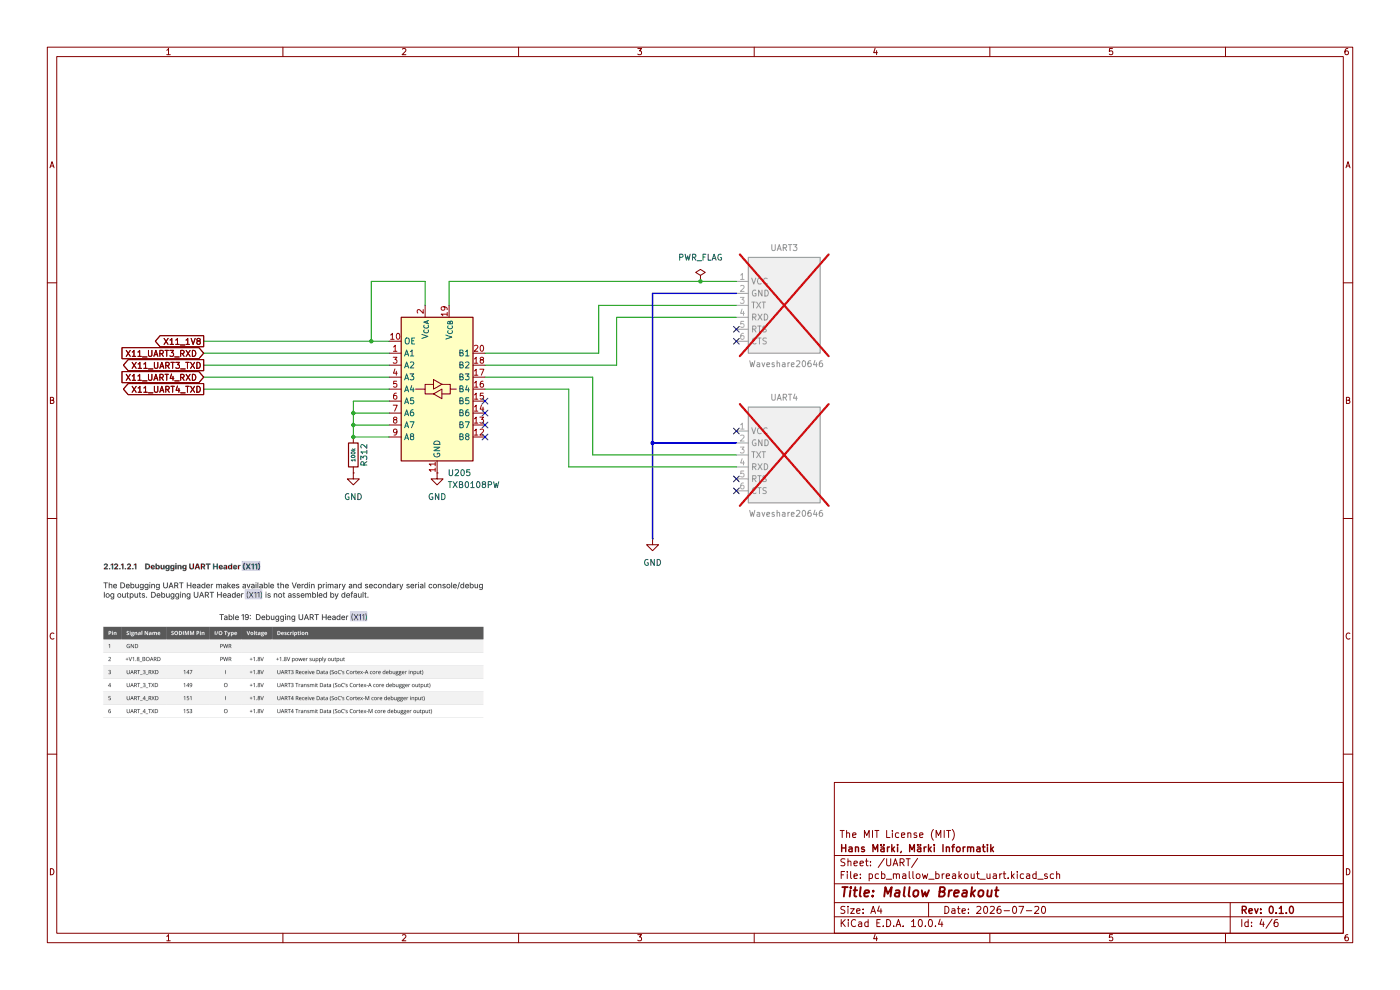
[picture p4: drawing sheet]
(kicad_sch
 (version 20260306)
 (generator "eeschema")
 (generator_version "10.0")
 (paper "A4")
 (title_block
  (title "Mallow Breakout")
  (date "2026-07-20")
  (rev "0.1.0")
  (company "Hans Märki, Märki Informatik")
  (comment 1 "The MIT License (MIT)"))
 (lib_symbols
  (symbol "00_project_library:Waveshare20646" (exclude_from_sim no) (in_bom yes) (on_board yes)
   (in_pos_files yes)
   (duplicate_pin_numbers_are_jumpers no)
   (property "Reference" "U" (at -0.254 13.97 0) (show_name no) (do_not_autoplace no) (effects (font (size 1.27 1.27))))
   (property "Value" "Waveshare20646" (at 0.762 11.938 0) (show_name no) (do_not_autoplace no) (effects (font (size 1.27 1.27))))
   (property "Footprint" "00_project_library:Waveshare20646" (at -20.32 -19.05 0) (show_name no) (do_not_autoplace no) (hide yes) (effects (font (size 1.27 1.27))))
   (property "Datasheet" "https://www.waveshare.com/product/ft232-usb-uart-board-type-c.htm" (at -20.32 -25.4 0) (show_name no) (do_not_autoplace no) (hide yes) (effects (font (size 1.27 1.27))))
   (property "Description" "FT232 USB UART Board (Type C), USB To UART (TTL) Communication Module, USB-C Connector" (at -19.05 -22.86 0) (show_name no) (do_not_autoplace no) (hide yes) (effects (font (size 1.27 1.27))))
   (symbol "Waveshare20646_0_1"
    (rectangle (start -7.62 10.16) (end 7.62 -10.16) (stroke (width 0.254) (type default)) (fill (type background))))
   (symbol "Waveshare20646_1_1"
    (pin power_in line (at -10.16 5.08 0) (length 2.54) (name "VCC" (effects (font (size 1.27 1.27)))) (number "1" (effects (font (size 1.27 1.27)))))
    (pin power_in line (at -10.16 2.54 0) (length 2.54) (name "GND" (effects (font (size 1.27 1.27)))) (number "2" (effects (font (size 1.27 1.27)))))
    (pin output line (at -10.16 0 0) (length 2.54) (name "TXT" (effects (font (size 1.27 1.27)))) (number "3" (effects (font (size 1.27 1.27)))))
    (pin input line (at -10.16 -2.54 0) (length 2.54) (name "RXD" (effects (font (size 1.27 1.27)))) (number "4" (effects (font (size 1.27 1.27)))))
    (pin output line (at -10.16 -5.08 0) (length 2.54) (name "RTS" (effects (font (size 1.27 1.27)))) (number "5" (effects (font (size 1.27 1.27)))))
    (pin input line (at -10.16 -7.62 0) (length 2.54) (name "CTS" (effects (font (size 1.27 1.27)))) (number "6" (effects (font (size 1.27 1.27))))))
   (embedded_fonts no))
  (symbol "Device:R"
   (pin_numbers (hide yes))
   (pin_names
    (offset 0)) (exclude_from_sim no) (in_bom yes) (on_board yes)
   (in_pos_files yes)
   (duplicate_pin_numbers_are_jumpers no)
   (property "Reference" "R" (at 2.032 0 90) (show_name no) (do_not_autoplace no) (effects (font (size 1.27 1.27))))
   (property "Value" "R" (at 0 0 90) (show_name no) (do_not_autoplace no) (effects (font (size 1.27 1.27))))
   (property "Footprint" "" (at -1.778 0 90) (show_name no) (do_not_autoplace no) (hide yes) (effects (font (size 1.27 1.27))))
   (property "Datasheet" "" (at 0 0 0) (show_name no) (do_not_autoplace no) (hide yes) (effects (font (size 1.27 1.27))))
   (property "Description" "Resistor" (at 0 0 0) (show_name no) (do_not_autoplace no) (hide yes) (effects (font (size 1.27 1.27))))
   (symbol "R_0_1"
    (rectangle (start -1.016 -2.54) (end 1.016 2.54) (stroke (width 0.254) (type default)) (fill (type none))))
   (symbol "R_1_1"
    (pin passive line (at 0 3.81 270) (length 1.27) (name "" (effects (font (size 1.27 1.27)))) (number "1" (effects (font (size 1.27 1.27)))))
    (pin passive line (at 0 -3.81 90) (length 1.27) (name "" (effects (font (size 1.27 1.27)))) (number "2" (effects (font (size 1.27 1.27))))))
   (embedded_fonts no))
  (symbol "Logic_LevelTranslator:TXB0108PW" (exclude_from_sim no) (in_bom yes) (on_board yes)
   (in_pos_files yes)
   (duplicate_pin_numbers_are_jumpers no)
   (property "Reference" "U" (at -6.35 16.51 0) (show_name no) (do_not_autoplace no) (effects (font (size 1.27 1.27))))
   (property "Value" "TXB0108PW" (at 3.81 16.51 0) (show_name no) (do_not_autoplace no) (effects (font (size 1.27 1.27)) (justify left)))
   (property "Footprint" "Package_SO:TSSOP-20_4.4x6.5mm_P0.65mm" (at 0 -19.05 0) (show_name no) (do_not_autoplace no) (hide yes) (effects (font (size 1.27 1.27))))
   (property "Datasheet" "http://www.ti.com/lit/ds/symlink/txb0108.pdf" (at 0 -2.54 0) (show_name no) (do_not_autoplace no) (hide yes) (effects (font (size 1.27 1.27))))
   (property "Description" "8-Bit Bidirectional Voltage-Level Translator, Auto Direction Sensing and ±15-kV ESD Protection, 1.2 - 3.6V APort, 1.65 - 5.5V BPort, TSSOP-20" (at 0 0 0) (show_name no) (do_not_autoplace no) (hide yes) (effects (font (size 1.27 1.27))))
   (symbol "TXB0108PW_0_1"
    (rectangle (start -7.62 15.24) (end 7.62 -15.24) (stroke (width 0.254) (type default)) (fill (type background)))
    (polyline (pts (xy -2.54 0) (xy -2.54 1.016) (xy -0.762 1.016)) (stroke (width 0) (type default)) (fill (type none)))
    (polyline (pts (xy -0.762 -1.016) (xy -2.54 -1.016) (xy -2.54 0) (xy -4.572 0)) (stroke (width 0) (type default)) (fill (type none)))
    (polyline (pts (xy -0.762 -1.016) (xy 1.016 0) (xy 1.016 -2.032) (xy -0.762 -1.016)) (stroke (width 0) (type default)) (fill (type none)))
    (polyline (pts (xy 1.016 1.016) (xy -0.762 0) (xy -0.762 2.032) (xy 1.016 1.016)) (stroke (width 0) (type default)) (fill (type none)))
    (polyline (pts (xy 1.016 1.016) (xy 2.794 1.016) (xy 2.794 0) (xy 4.064 0)) (stroke (width 0) (type default)) (fill (type none)))
    (polyline (pts (xy 2.794 0) (xy 2.794 -1.016) (xy 1.016 -1.016)) (stroke (width 0) (type default)) (fill (type none))))
   (symbol "TXB0108PW_1_1"
    (pin bidirectional line (at -10.16 7.62 0) (length 2.54) (name "A1" (effects (font (size 1.27 1.27)))) (number "1" (effects (font (size 1.27 1.27)))))
    (pin power_in line (at -2.54 17.78 270) (length 2.54) (name "V_{CCA}" (effects (font (size 1.27 1.27)))) (number "2" (effects (font (size 1.27 1.27)))))
    (pin bidirectional line (at -10.16 5.08 0) (length 2.54) (name "A2" (effects (font (size 1.27 1.27)))) (number "3" (effects (font (size 1.27 1.27)))))
    (pin bidirectional line (at -10.16 2.54 0) (length 2.54) (name "A3" (effects (font (size 1.27 1.27)))) (number "4" (effects (font (size 1.27 1.27)))))
    (pin bidirectional line (at -10.16 0 0) (length 2.54) (name "A4" (effects (font (size 1.27 1.27)))) (number "5" (effects (font (size 1.27 1.27)))))
    (pin bidirectional line (at -10.16 -2.54 0) (length 2.54) (name "A5" (effects (font (size 1.27 1.27)))) (number "6" (effects (font (size 1.27 1.27)))))
    (pin bidirectional line (at -10.16 -5.08 0) (length 2.54) (name "A6" (effects (font (size 1.27 1.27)))) (number "7" (effects (font (size 1.27 1.27)))))
    (pin bidirectional line (at -10.16 -7.62 0) (length 2.54) (name "A7" (effects (font (size 1.27 1.27)))) (number "8" (effects (font (size 1.27 1.27)))))
    (pin bidirectional line (at -10.16 -10.16 0) (length 2.54) (name "A8" (effects (font (size 1.27 1.27)))) (number "9" (effects (font (size 1.27 1.27)))))
    (pin input line (at -10.16 10.16 0) (length 2.54) (name "OE" (effects (font (size 1.27 1.27)))) (number "10" (effects (font (size 1.27 1.27)))))
    (pin power_in line (at 0 -17.78 90) (length 2.54) (name "GND" (effects (font (size 1.27 1.27)))) (number "11" (effects (font (size 1.27 1.27)))))
    (pin bidirectional line (at 10.16 -10.16 180) (length 2.54) (name "B8" (effects (font (size 1.27 1.27)))) (number "12" (effects (font (size 1.27 1.27)))))
    (pin bidirectional line (at 10.16 -7.62 180) (length 2.54) (name "B7" (effects (font (size 1.27 1.27)))) (number "13" (effects (font (size 1.27 1.27)))))
    (pin bidirectional line (at 10.16 -5.08 180) (length 2.54) (name "B6" (effects (font (size 1.27 1.27)))) (number "14" (effects (font (size 1.27 1.27)))))
    (pin bidirectional line (at 10.16 -2.54 180) (length 2.54) (name "B5" (effects (font (size 1.27 1.27)))) (number "15" (effects (font (size 1.27 1.27)))))
    (pin bidirectional line (at 10.16 0 180) (length 2.54) (name "B4" (effects (font (size 1.27 1.27)))) (number "16" (effects (font (size 1.27 1.27)))))
    (pin bidirectional line (at 10.16 2.54 180) (length 2.54) (name "B3" (effects (font (size 1.27 1.27)))) (number "17" (effects (font (size 1.27 1.27)))))
    (pin bidirectional line (at 10.16 5.08 180) (length 2.54) (name "B2" (effects (font (size 1.27 1.27)))) (number "18" (effects (font (size 1.27 1.27)))))
    (pin power_in line (at 2.54 17.78 270) (length 2.54) (name "V_{CCB}" (effects (font (size 1.27 1.27)))) (number "19" (effects (font (size 1.27 1.27)))))
    (pin bidirectional line (at 10.16 7.62 180) (length 2.54) (name "B1" (effects (font (size 1.27 1.27)))) (number "20" (effects (font (size 1.27 1.27))))))
   (embedded_fonts no))
  (symbol "power:GND"
   (power global)
   (pin_numbers (hide yes))
   (pin_names
    (offset 0) (hide yes)) (exclude_from_sim no) (in_bom yes) (on_board yes)
   (in_pos_files yes)
   (duplicate_pin_numbers_are_jumpers no)
   (property "Reference" "#PWR" (at 0 -6.35 0) (show_name no) (do_not_autoplace no) (hide yes) (effects (font (size 1.27 1.27))))
   (property "Value" "GND" (at 0 -3.81 0) (show_name no) (do_not_autoplace no) (effects (font (size 1.27 1.27))))
   (property "Footprint" "" (at 0 0 0) (show_name no) (do_not_autoplace no) (hide yes) (effects (font (size 1.27 1.27))))
   (property "Datasheet" "" (at 0 0 0) (show_name no) (do_not_autoplace no) (hide yes) (effects (font (size 1.27 1.27))))
   (property "Description" "Power symbol creates a global label with name \"GND\" , ground" (at 0 0 0) (show_name no) (do_not_autoplace no) (hide yes) (effects (font (size 1.27 1.27))))
   (symbol "GND_0_1"
    (polyline (pts (xy 0 0) (xy 0 -1.27) (xy 1.27 -1.27) (xy 0 -2.54) (xy -1.27 -1.27) (xy 0 -1.27)) (stroke (width 0) (type default)) (fill (type none))))
   (symbol "GND_1_1"
    (pin power_in line (at 0 0 270) (length 0) (name "" (effects (font (size 1.27 1.27)))) (number "1" (effects (font (size 1.27 1.27))))))
   (embedded_fonts no))
  (symbol "power:PWR_FLAG"
   (power global)
   (pin_numbers (hide yes))
   (pin_names
    (offset 0) (hide yes)) (exclude_from_sim no) (in_bom yes) (on_board yes)
   (in_pos_files yes)
   (duplicate_pin_numbers_are_jumpers no)
   (property "Reference" "#FLG" (at 0 1.905 0) (show_name no) (do_not_autoplace no) (hide yes) (effects (font (size 1.27 1.27))))
   (property "Value" "PWR_FLAG" (at 0 3.81 0) (show_name no) (do_not_autoplace no) (effects (font (size 1.27 1.27))))
   (property "Footprint" "" (at 0 0 0) (show_name no) (do_not_autoplace no) (hide yes) (effects (font (size 1.27 1.27))))
   (property "Datasheet" "" (at 0 0 0) (show_name no) (do_not_autoplace no) (hide yes) (effects (font (size 1.27 1.27))))
   (property "Description" "Special symbol for telling ERC where power comes from" (at 0 0 0) (show_name no) (do_not_autoplace no) (hide yes) (effects (font (size 1.27 1.27))))
   (symbol "PWR_FLAG_0_0"
    (pin power_out line (at 0 0 90) (length 0) (name "" (effects (font (size 1.27 1.27)))) (number "1" (effects (font (size 1.27 1.27))))))
   (symbol "PWR_FLAG_0_1"
    (polyline (pts (xy 0 0) (xy 0 1.27) (xy -1.016 1.905) (xy 0 2.54) (xy 1.016 1.905) (xy 0 1.27)) (stroke (width 0) (type default)) (fill (type none))))
   (embedded_fonts no)))
 (junction
  (at 74.93 87.63)
  (diameter 0)
  (color 0 0 0 0))
 (junction
  (at 74.93 90.17)
  (diameter 0)
  (color 0 0 0 0))
 (junction
  (at 148.59 59.69)
  (diameter 0)
  (color 0 0 0 0))
 (junction
  (at 74.93 92.71)
  (diameter 0)
  (color 0 0 0 0))
 (junction
  (at 138.43 93.98)
  (diameter 0)
  (color 0 0 0 0))
 (junction
  (at 78.74 72.39)
  (diameter 0)
  (color 0 0 0 0))
 (no_connect
  (at 156.21 91.44))
 (no_connect
  (at 156.21 104.14))
 (no_connect
  (at 102.87 85.09))
 (no_connect
  (at 156.21 101.6))
 (no_connect
  (at 102.87 90.17))
 (no_connect
  (at 156.21 72.39))
 (no_connect
  (at 156.21 69.85))
 (no_connect
  (at 102.87 92.71))
 (no_connect
  (at 102.87 87.63))
 (wire
  (pts (xy 95.25 59.69) (xy 148.59 59.69))
  (stroke (width 0) (type default)))
 (wire
  (pts (xy 127 64.77) (xy 127 74.93))
  (stroke (width 0) (type default)))
 (wire
  (pts (xy 130.81 77.47) (xy 130.81 67.31))
  (stroke (width 0) (type default)))
 (wire
  (pts (xy 148.59 59.69) (xy 156.21 59.69))
  (stroke (width 0) (type default)))
 (wire
  (pts (xy 82.55 85.09) (xy 74.93 85.09))
  (stroke (width 0) (type default)))
 (wire
  (pts (xy 102.87 77.47) (xy 130.81 77.47))
  (stroke (width 0) (type default)))
 (wire
  (pts (xy 125.73 96.52) (xy 125.73 80.01))
  (stroke (width 0) (type default)))
 (wire
  (pts (xy 127 74.93) (xy 102.87 74.93))
  (stroke (width 0) (type default)))
 (wire
  (pts (xy 138.43 114.3) (xy 138.43 93.98))
  (stroke (width 0) (type default)))
 (wire
  (pts (xy 43.18 72.39) (xy 78.74 72.39))
  (stroke (width 0) (type default)))
 (wire
  (pts (xy 138.43 93.98) (xy 138.43 62.23))
  (stroke (width 0) (type default)))
 (wire
  (pts (xy 78.74 72.39) (xy 78.74 59.69))
  (stroke (width 0) (type default)))
 (wire
  (pts (xy 82.55 90.17) (xy 74.93 90.17))
  (stroke (width 0) (type default)))
 (wire
  (pts (xy 78.74 59.69) (xy 90.17 59.69))
  (stroke (width 0) (type default)))
 (wire
  (pts (xy 120.65 82.55) (xy 102.87 82.55))
  (stroke (width 0) (type default)))
 (wire
  (pts (xy 90.17 59.69) (xy 90.17 64.77))
  (stroke (width 0) (type default)))
 (wire
  (pts (xy 138.43 93.98) (xy 156.21 93.98))
  (stroke (width 0) (type default)))
 (wire
  (pts (xy 74.93 90.17) (xy 74.93 92.71))
  (stroke (width 0) (type default)))
 (wire
  (pts (xy 156.21 99.06) (xy 120.65 99.06))
  (stroke (width 0) (type default)))
 (wire
  (pts (xy 78.74 72.39) (xy 82.55 72.39))
  (stroke (width 0) (type default)))
 (wire
  (pts (xy 156.21 96.52) (xy 125.73 96.52))
  (stroke (width 0) (type default)))
 (wire
  (pts (xy 43.18 80.01) (xy 82.55 80.01))
  (stroke (width 0) (type default)))
 (wire
  (pts (xy 138.43 62.23) (xy 156.21 62.23))
  (stroke (width 0) (type default)))
 (wire
  (pts (xy 82.55 87.63) (xy 74.93 87.63))
  (stroke (width 0) (type default)))
 (wire
  (pts (xy 120.65 99.06) (xy 120.65 82.55))
  (stroke (width 0) (type default)))
 (wire
  (pts (xy 74.93 85.09) (xy 74.93 87.63))
  (stroke (width 0) (type default)))
 (wire
  (pts (xy 130.81 67.31) (xy 156.21 67.31))
  (stroke (width 0) (type default)))
 (wire
  (pts (xy 43.18 82.55) (xy 82.55 82.55))
  (stroke (width 0) (type default)))
 (wire
  (pts (xy 43.18 74.93) (xy 82.55 74.93))
  (stroke (width 0) (type default)))
 (wire
  (pts (xy 74.93 92.71) (xy 82.55 92.71))
  (stroke (width 0) (type default)))
 (wire
  (pts (xy 43.18 77.47) (xy 82.55 77.47))
  (stroke (width 0) (type default)))
 (wire
  (pts (xy 127 64.77) (xy 156.21 64.77))
  (stroke (width 0) (type default)))
 (wire
  (pts (xy 125.73 80.01) (xy 102.87 80.01))
  (stroke (width 0) (type default)))
 (wire
  (pts (xy 95.25 59.69) (xy 95.25 64.77))
  (stroke (width 0) (type default)))
 (wire
  (pts (xy 74.93 87.63) (xy 74.93 90.17))
  (stroke (width 0) (type default)))
 (image
  (at 62.23 135.89)
  (data))
 (global_label "X11_UART3_RXD"
  (shape input)
  (at 43.18 74.93 180)
  (effects (font (size 1.27 1.27)) (justify right))
  (property "Intersheetrefs" "${INTERSHEET_REFS}" (at 428.6713 307.34 0) (hide yes) (show_name no) (do_not_autoplace no) (effects (font (size 1.27 1.27)) (justify right))))
 (global_label "X11_UART3_TXD"
  (shape output)
  (at 43.18 77.47 180)
  (effects (font (size 1.27 1.27)) (justify right))
  (property "Intersheetrefs" "${INTERSHEET_REFS}" (at 428.6713 309.88 0) (hide yes) (show_name no) (do_not_autoplace no) (effects (font (size 1.27 1.27)) (justify right))))
 (global_label "X11_UART4_RXD"
  (shape input)
  (at 43.18 80.01 180)
  (effects (font (size 1.27 1.27)) (justify right))
  (property "Intersheetrefs" "${INTERSHEET_REFS}" (at 471.8513 384.81 0) (hide yes) (show_name no) (do_not_autoplace no) (effects (font (size 1.27 1.27)) (justify right))))
 (global_label "X11_UART4_TXD"
  (shape output)
  (at 43.18 82.55 180)
  (effects (font (size 1.27 1.27)) (justify right))
  (property "Intersheetrefs" "${INTERSHEET_REFS}" (at 471.8513 387.35 0) (hide yes) (show_name no) (do_not_autoplace no) (effects (font (size 1.27 1.27)) (justify right))))
 (global_label "X11_1V8"
  (shape output)
  (at 43.18 72.39 180)
  (effects (font (size 1.27 1.27)) (justify right))
  (property "Intersheetrefs" "${INTERSHEET_REFS}" (at 428.6713 304.8 0) (hide yes) (show_name no) (do_not_autoplace no) (effects (font (size 1.27 1.27)) (justify right))))
 (symbol
  (lib_id "Logic_LevelTranslator:TXB0108PW")
  (at 92.71 82.55 0)
  (unit 1)
  (body_style 1)
  (exclude_from_sim no)
  (in_bom yes)
  (on_board yes)
  (in_pos_files yes)
  (dnp no)
  (fields_autoplaced yes)
  (property "Reference" "U205" (at 94.8533 100.33 0) (show_name no) (do_not_autoplace no) (effects (font (size 1.27 1.27)) (justify left)))
  (property "Value" "TXB0108PW" (at 94.8533 102.87 0) (show_name no) (do_not_autoplace no) (effects (font (size 1.27 1.27)) (justify left)))
  (property "Footprint" "Package_SO:TSSOP-20_4.4x6.5mm_P0.65mm" (at 92.71 101.6 0) (hide yes) (show_name no) (do_not_autoplace no) (effects (font (size 1.27 1.27))))
  (property "Datasheet" "http://www.ti.com/lit/ds/symlink/txb0108.pdf" (at 92.71 85.09 0) (hide yes) (show_name no) (do_not_autoplace no) (effects (font (size 1.27 1.27))))
  (property "Description" "8-Bit Bidirectional Voltage-Level Translator, Auto Direction Sensing and ±15-kV ESD Protection, 1.2 - 3.6V APort, 1.65 - 5.5V BPort, TSSOP-20" (at 92.71 82.55 0) (hide yes) (show_name no) (do_not_autoplace no) (effects (font (size 1.27 1.27))))
  (property "JLC" "C53406" (at 92.71 82.55 0) (hide yes) (show_name no) (do_not_autoplace no) (effects (font (size 1.27 1.27))))
  (pin "4")
  (pin "12")
  (pin "19")
  (pin "15")
  (pin "1")
  (pin "3")
  (pin "2")
  (pin "5")
  (pin "14")
  (pin "18")
  (pin "8")
  (pin "10")
  (pin "20")
  (pin "16")
  (pin "9")
  (pin "13")
  (pin "6")
  (pin "7")
  (pin "17")
  (pin "11"))
 (symbol
  (lib_id "power:PWR_FLAG")
  (at 148.59 59.69 0)
  (unit 1)
  (body_style 1)
  (exclude_from_sim no)
  (in_bom yes)
  (on_board yes)
  (in_pos_files yes)
  (dnp no)
  (fields_autoplaced yes)
  (property "Reference" "#FLG0306" (at 148.59 57.785 0) (hide yes) (show_name no) (do_not_autoplace no) (effects (font (size 1.27 1.27))))
  (property "Value" "PWR_FLAG" (at 148.59 54.61 0) (show_name no) (do_not_autoplace no) (effects (font (size 1.27 1.27))))
  (property "Footprint" "" (at 148.59 59.69 0) (hide yes) (show_name no) (do_not_autoplace no) (effects (font (size 1.27 1.27))))
  (property "Datasheet" "" (at 148.59 59.69 0) (hide yes) (show_name no) (do_not_autoplace no) (effects (font (size 1.27 1.27))))
  (property "Description" "Special symbol for telling ERC where power comes from" (at 148.59 59.69 0) (hide yes) (show_name no) (do_not_autoplace no) (effects (font (size 1.27 1.27))))
  (pin "1"))
 (symbol
  (lib_id "00_project_library:Waveshare20646")
  (at 166.37 96.52 0)
  (unit 1)
  (body_style 1)
  (exclude_from_sim no)
  (in_bom no)
  (on_board yes)
  (in_pos_files no)
  (dnp yes)
  (property "Reference" "UART4" (at 163.322 84.328 0) (show_name no) (do_not_autoplace no) (effects (font (size 1.27 1.27)) (justify left)))
  (property "Value" "Waveshare20646" (at 158.75 108.966 0) (show_name no) (do_not_autoplace no) (effects (font (size 1.27 1.27)) (justify left)))
  (property "Footprint" "00_project_library:Waveshare20646" (at 146.05 115.57 0) (hide yes) (show_name no) (do_not_autoplace no) (effects (font (size 1.27 1.27))))
  (property "Datasheet" "https://www.waveshare.com/product/ft232-usb-uart-board-type-c.htm" (at 146.05 121.92 0) (hide yes) (show_name no) (do_not_autoplace no) (effects (font (size 1.27 1.27))))
  (property "Description" "FT232 USB UART Board (Type C), USB To UART (TTL) Communication Module, USB-C Connector" (at 147.32 119.38 0) (hide yes) (show_name no) (do_not_autoplace no) (effects (font (size 1.27 1.27))))
  (pin "6")
  (pin "4")
  (pin "2")
  (pin "5")
  (pin "3")
  (pin "1"))
 (symbol
  (lib_id "power:GND")
  (at 92.71 100.33 0)
  (unit 1)
  (body_style 1)
  (exclude_from_sim no)
  (in_bom yes)
  (on_board yes)
  (in_pos_files yes)
  (dnp no)
  (fields_autoplaced yes)
  (property "Reference" "#PWR01315" (at 92.71 106.68 0) (hide yes) (show_name no) (do_not_autoplace no) (effects (font (size 1.27 1.27))))
  (property "Value" "GND" (at 92.71 105.41 0) (show_name no) (do_not_autoplace no) (effects (font (size 1.27 1.27))))
  (property "Footprint" "" (at 92.71 100.33 0) (hide yes) (show_name no) (do_not_autoplace no) (effects (font (size 1.27 1.27))))
  (property "Datasheet" "" (at 92.71 100.33 0) (hide yes) (show_name no) (do_not_autoplace no) (effects (font (size 1.27 1.27))))
  (property "Description" "Power symbol creates a global label with name \"GND\" , ground" (at 92.71 100.33 0) (hide yes) (show_name no) (do_not_autoplace no) (effects (font (size 1.27 1.27))))
  (pin "1"))
 (symbol
  (lib_id "00_project_library:Waveshare20646")
  (at 166.37 64.77 0)
  (unit 1)
  (body_style 1)
  (exclude_from_sim no)
  (in_bom no)
  (on_board yes)
  (in_pos_files no)
  (dnp yes)
  (property "Reference" "UART3" (at 163.322 52.578 0) (show_name no) (do_not_autoplace no) (effects (font (size 1.27 1.27)) (justify left)))
  (property "Value" "Waveshare20646" (at 158.75 77.216 0) (show_name no) (do_not_autoplace no) (effects (font (size 1.27 1.27)) (justify left)))
  (property "Footprint" "00_project_library:Waveshare20646" (at 146.05 83.82 0) (hide yes) (show_name no) (do_not_autoplace no) (effects (font (size 1.27 1.27))))
  (property "Datasheet" "https://www.waveshare.com/product/ft232-usb-uart-board-type-c.htm" (at 146.05 90.17 0) (hide yes) (show_name no) (do_not_autoplace no) (effects (font (size 1.27 1.27))))
  (property "Description" "FT232 USB UART Board (Type C), USB To UART (TTL) Communication Module, USB-C Connector" (at 147.32 87.63 0) (hide yes) (show_name no) (do_not_autoplace no) (effects (font (size 1.27 1.27))))
  (pin "6")
  (pin "4")
  (pin "2")
  (pin "5")
  (pin "3")
  (pin "1"))
 (symbol
  (lib_id "power:GND")
  (at 74.93 100.33 0)
  (unit 1)
  (body_style 1)
  (exclude_from_sim no)
  (in_bom yes)
  (on_board yes)
  (in_pos_files yes)
  (dnp no)
  (fields_autoplaced yes)
  (property "Reference" "#PWR01317" (at 74.93 106.68 0) (hide yes) (show_name no) (do_not_autoplace no) (effects (font (size 1.27 1.27))))
  (property "Value" "GND" (at 74.93 105.41 0) (show_name no) (do_not_autoplace no) (effects (font (size 1.27 1.27))))
  (property "Footprint" "" (at 74.93 100.33 0) (hide yes) (show_name no) (do_not_autoplace no) (effects (font (size 1.27 1.27))))
  (property "Datasheet" "" (at 74.93 100.33 0) (hide yes) (show_name no) (do_not_autoplace no) (effects (font (size 1.27 1.27))))
  (property "Description" "Power symbol creates a global label with name \"GND\" , ground" (at 74.93 100.33 0) (hide yes) (show_name no) (do_not_autoplace no) (effects (font (size 1.27 1.27))))
  (pin "1"))
 (symbol
  (lib_id "Device:R")
  (at 74.93 96.52 180)
  (unit 1)
  (body_style 1)
  (exclude_from_sim no)
  (in_bom yes)
  (on_board yes)
  (in_pos_files yes)
  (dnp no)
  (property "Reference" "R312" (at 77.216 96.52 90) (show_name no) (do_not_autoplace no) (effects (font (size 1.27 1.27))))
  (property "Value" "100k" (at 74.93 96.52 90) (show_name no) (do_not_autoplace no) (effects (font (size 0.8 0.8))))
  (property "Footprint" "Resistor_SMD:R_0805_2012Metric" (at 76.708 96.52 90) (hide yes) (show_name no) (do_not_autoplace no) (effects (font (size 1.27 1.27))))
  (property "Datasheet" "" (at 74.93 96.52 0) (hide yes) (show_name no) (do_not_autoplace no) (effects (font (size 1.27 1.27))))
  (property "Description" "" (at 74.93 96.52 0) (hide yes) (show_name no) (do_not_autoplace no) (effects (font (size 1.27 1.27))))
  (pin "1")
  (pin "2"))
 (symbol
  (lib_id "power:GND")
  (at 138.43 114.3 0)
  (unit 1)
  (body_style 1)
  (exclude_from_sim no)
  (in_bom yes)
  (on_board yes)
  (in_pos_files yes)
  (dnp no)
  (fields_autoplaced yes)
  (property "Reference" "#PWR01314" (at 138.43 120.65 0) (hide yes) (show_name no) (do_not_autoplace no) (effects (font (size 1.27 1.27))))
  (property "Value" "GND" (at 138.43 119.38 0) (show_name no) (do_not_autoplace no) (effects (font (size 1.27 1.27))))
  (property "Footprint" "" (at 138.43 114.3 0) (hide yes) (show_name no) (do_not_autoplace no) (effects (font (size 1.27 1.27))))
  (property "Datasheet" "" (at 138.43 114.3 0) (hide yes) (show_name no) (do_not_autoplace no) (effects (font (size 1.27 1.27))))
  (property "Description" "Power symbol creates a global label with name \"GND\" , ground" (at 138.43 114.3 0) (hide yes) (show_name no) (do_not_autoplace no) (effects (font (size 1.27 1.27))))
  (pin "1")))
